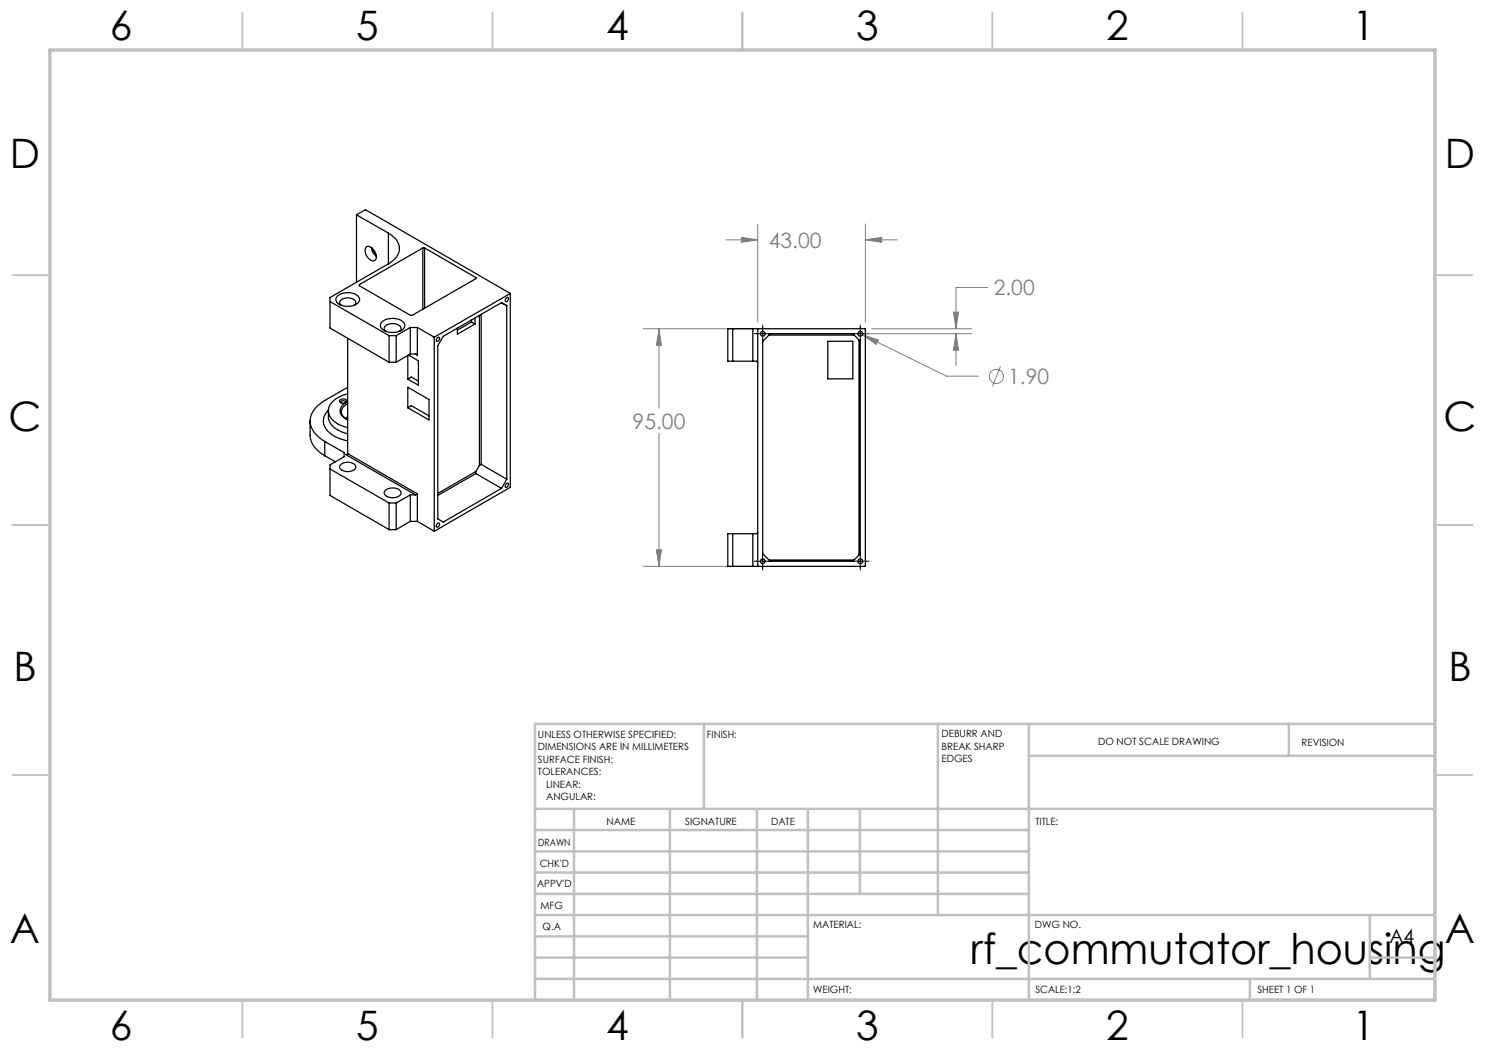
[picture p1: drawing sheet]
<svg xmlns="http://www.w3.org/2000/svg" width="297mm" height="210mm" viewBox="0 0 297 210" stroke-linecap="round" stroke-linejoin="round" font-family="sans-serif">
<g fill="none" stroke="#808080" stroke-width=".2">
<path d="M145.2 48h6.4M148.3 47.5l3.3 .5-3.3 .5zM151.6 44.8v19.7M173.1 44.8v19.7M173.1 48h6.3M173.1 48l3.3-.5v1zM197.6 57.5h-6.4v8.2M128.6 65.7h21.7M131.8 65.7v15.9M131.8 65.7l.5 3.4h-1zM172.5 66.9l16.8 8.3h6.4M172.5 66.9l3.2 1.1-.5 .9z"/>
<path d="M173.3 66.7h21.1M174.3 65.7h20.1M190.7 62.4h1l-.5 3.3zM191.2 66.7l.5 3.4h-1zM191.2 66.7v6.4M200.1 73.3l-1.6 4M131.8 86.6v26.7M128.6 113.3h21.7M131.3 110h1l-.5 3.3z"/>
<circle cx="199.3" cy="75.3" r="1.41"/>
</g>
<path d="M150.8 66.7h3.5M152.5 65v3.5M170.3 66.7h3.5M172 65v3.5M150.8 112.2h3.5M152.5 110.5v3.5M170.3 112.2h3.5M172 110.5v3.5" fill="none" stroke="#000" stroke-width=".2"/>
<g fill="none" stroke="#c0c0c0" stroke-width=".35">
<path d="M48.5 2.5v7.5M98.5 2.5v7.5M148.5 2.5v7.5M198.5 2.5v7.5M248.5 2.5v7.5M2.5 55h7.5M287 55h7.5M2.5 105h7.5M287 105h7.5M2.5 155h7.5M287 155h7.5M48.5 200v7.5"/>
<path d="M98.5 200v7.5M148.5 200v7.5M198.5 200v7.5M248.5 200v7.5"/>
</g>
<g fill="none" stroke="#c0c0c0" stroke-width=".5">
<path d="M140.8 144.8v17M187.6 144.8v38.2M205.8 144.8v55.2M205.8 151.2h81.2M257.8 144.8v6.4M287 144.8h-180v55.2M107 161.8h180M107 178.8h98.8M107 174.5h98.8M107 170.3h98.8M107 166h98.8M114.8 161.8v38.2"/>
<path d="M134 161.8v38.2M151.4 161.8v38.2M161.6 161.8v38.2M172 161.8v17M107 195.8h180M107 191.5h54.6M107 187.3h54.6M107 183h180M250 195.8v4.2M274 191.5h13M274 183v12.8"/>
</g>
<path d="M10 10h277v190h-277z" fill="none" stroke="#c0c0c0" stroke-width=".7"/>
<path d="M131.8 65.7l.5 3.4h-1zM131.3 110h1l-.5 3.3zM148.3 47.5l3.3 .5-3.3 .5zM173.1 48l3.3-.5v1zM172.5 66.9l2.7 2 .5-.9zM191.2 66.7l.5 3.4h-1zM190.7 62.4h1l-.5 3.3z" fill="#808080"/>
<g fill="none" stroke="#000" stroke-width=".25">
<path d="M67.5 59.3a3.3 3.3 0 0 1 4.3 .1 1.18 1.18 0 0 1-1.1 1.7 3.2 3.2 0 0 1-3.4-.7l-.1-.6zM71.3 43l6.4 3.6M71.3 43l1.8-1.1 29 16.8M71.3 43v13.4M73.3 49.4a1.68 1.68 0 0 1 1.9 1.5 .84 .84 0 0 1-.3 1.2 .84 .84 0 0 1-1.1-.4 1.97 1.97 0 0 1-.5-2.3zM74.3 49.5a2.51 2.51 0 0 0 1 1.8M74.4 49.6l.2 .6 .6 .9M77.7 46.6a3.3 3.3 0 0 1 1.9 4.3l-.8 1-1.1 .9M77.7 52.8l-11.7 6.7v6.1l11.8 6.9M77.7 46.6v6.2M84.6 49.6l-12.7 7.3v.2l10.2 6h.3l12.8-7.4v-.2l-10.3-5.9M84.6 49.6h.3"/>
<path d="M84.6 49.6v12.2M84.9 49.6v12.1M101.1 59.8l.4-.3a.44 .44 0 0 1 .1 .5 .44 .44 0 0 1-.5 .2zM102.1 58.7l-15.2 8.7M102.1 58.7v38.8l-15.2 8.7M66 60.3l11.8 6.8M68.2 61a.79 .79 0 0 1-.2-.9 .79 .79 0 0 1 .9-.4 1.92 1.92 0 0 1 2.3 .7l-.1 .4-.2 .2M69.5 77.5l-4.6 2.6a4.7 4.7 0 0 0-2.8 4.9 5.6 5.6 0 0 0 2.8 3.3M69.5 78.8a4.9 4.9 0 0 0-3.7 2.8 3.1 3.1 0 0 0 2.1 3.4l1.6 .5M69.5 67.7v23M76.3 64.4a3.3 3.3 0 0 1 4.6 .3 1.27 1.27 0 0 1-1.3 1.6 3.1 3.1 0 0 1-3.5-.9v-.6zM77.1 66.2a.73 .73 0 0 1-.2-.7 .73 .73 0 0 1 .6-.6 2.03 2.03 0 0 1 2.7 .8l-.3 .5"/>
<path d="M77.8 67.1h1.4M77.8 72.5h1.4M77.8 67.1v5.4M79.2 67.1v5.4M81.6 77.5l4.2 2.4v4.1l-4.2-2.4zM81.6 71.1v4.7M81.6 75.8l.7-.4 1.4 .8M81.7 71l2 1.2v4.8l-2.1-1.2M82.1 65.5h1.4M82.1 65.5l-2.9 1.6M82.1 65.5v5.3M82.1 70.8l-2.9 1.7"/>
<path d="M83.5 65.5l3.4 1.9M83.5 65.5v5.5l-.4-.2h-1M86.9 67.4v38.8M87.5 67.6l.2-.2a.45 .45 0 0 1 .2 .6 .45 .45 0 0 1-.6 .3l-.1-.3zM94.3 64.4l.7 .4M94.3 64v.4M94.3 64.4l-2.8 1.6M95 64.8l-3.5 2v-1.2M95 63.6v1.2M95.9 63.1v30M96.2 62.9v30M146.5 65.7v6.5"/>
<path d="M150.6 65.7v6.5M151.6 72.5l-.3-.3h-5.7v-6.5h27.5v47.6h-27.5v-6.6h5.7l.3-.2M151.6 65.7v47.6M153.8 67h17M154.1 66.7h16.5l1.4 1.6v42.5l-1.4 1.4h-16.5l-1.6-1.4v-42.5zM165.6 68.3h5v7.5h-5zM171.8 68v43M62 84.2v2.9a5 5 0 0 0 2.9 4M64.9 88.3l3.9 2.2v.9l-2.8 1.6v6.1l11.8 6.8M64.9 88.3v2.8M64.9 91.1l2.2 1.2M65.7 82a2.81 2.81 0 0 0 .3 4.6 8 8 0 0 0 3.5 1.6"/>
<path d="M65.7 82.2v1.2a3.6 3.6 0 0 0 2.7 3l1.1 .4M66 93.8l11.8 6.8M68 80a.92 .92 0 0 1 1.4 .2 .83 .83 0 0 1-.8 .4 .83 .83 0 0 1-.7-.5zM68.2 92.8a2.27 2.27 0 0 1 2.9 .3 .99 .99 0 0 1-1.1 1.2 1.63 1.63 0 0 1-2.1-1zM68.2 80.6a.5 .5 0 0 1 .4-.5 .5 .5 0 0 1 .5 .3v.2M69.5 80.4a1.78 1.78 0 0 0-1.1 2.8l1.1 .8M69.5 83.5l-.4 .2M69.5 83.7l-.2 .1M69.5 80.7a1.64 1.64 0 0 0-1.2 1.5 1.64 1.64 0 0 0 1 1.6M69.5 83.4l-.4 .3M69.5 90.7l14 8.1M69.5 90.7l-.3 .2 13.9 8.1"/>
<path d="M77 98.2a2.35 2.35 0 0 1 3.1 0 1.03 1.03 0 0 1-1.2 1.3 1.65 1.65 0 0 1-2.1-1zM81.6 81.6l.7-.5 3.5 2.1M82.1 99v5.3M82.1 99l-2.9 1.6M82.1 99h1M83.5 98.8v5.5M83.5 98.8l-.4 .2M95.2 94.3v.4M95.2 94.3l-7.6 4.4M95.2 94.7l-7.6 4.4M95.2 94.7l5.1 3M95.9 93.1l-.7 1.2"/>
<path d="M96.2 92.9l5.2 2.9M96.2 92.9l-.3 .2M101.1 96.9l.4-.2a.42 .42 0 0 1 .2 .4 .42 .42 0 0 1-.3 .4l-.3-.1zM101.4 95.8l-1.1 1.9M101.4 95.8v-34.7l-1.1-.6-11.6 6.8-1.1 1.8v34.7l1.1 .6 11.6-6.7M77.8 100.6v5.3M77.8 100.6h1.4M77.8 105.9h1.4M79.2 100.6v5.3M82.1 104.3l-2.9 1.6M82.1 104.3h1.4M83.5 104.3l3.4 1.9"/>
<path d="M87.5 104.7l.2-.1a.46 .46 0 0 1 .2 .6 .46 .46 0 0 1-.6 .2l-.1-.2zM146.5 106.7v6.6M150.6 106.7v6.6M153.8 112h17"/>
<circle cx="152.6" cy="66.7" r=".48"/>
<circle cx="172.1" cy="66.7" r=".48"/>
<circle cx="152.6" cy="112.3" r=".48"/>
<circle cx="172.1" cy="112.3" r=".48"/>
</g>
<text font-size="8.5" x="194.1" y="192.7">rf_commutator_housing</text>
<g font-size="8.1">
<text x="22" y="8">6</text>
<text x="71.2" y="8">5</text>
<text x="121.2" y="8">4</text>
<text x="171.3" y="8">3</text>
<text x="221.3" y="8">2</text>
<text x="270.5" y="8">1</text>
<text x="2" y="33.6">D</text>
<text x="289" y="33.6">D</text>
<text x="1.7" y="86.1">C</text>
<text x="288.7" y="86.1">C</text>
<text x="2.7" y="136.1">B</text>
<text x="289.7" y="136.1">B</text>
<text x="2" y="188.6">A</text>
<text x="289" y="188.6">A</text>
<text x="22" y="208">6</text>
<text x="71.2" y="208">5</text>
<text x="121.2" y="208">4</text>
<text x="171.3" y="208">3</text>
<text x="221.3" y="208">2</text>
<text x="270.5" y="208">1</text>
</g>
<g font-size="4.2" fill="#808080">
<text x="153.8" y="49.5">43.00</text>
<text x="198.7" y="59.1">2.00</text>
<text x="201.6" y="76.8">1.90</text>
<text x="126.5" y="85.7">95.00</text>
</g>
<text font-size="3.9" x="277.9" y="188.5">A4</text>
<g font-size="2">
<text x="107.6" y="147.6">UNLESS OTHERWISE SPECIFIED:</text>
<text x="141.4" y="147.6">FINISH:</text>
<text x="188.3" y="147.5">DEBURR AND</text>
<text x="188.3" y="150">BREAK SHARP</text>
<text x="219.6" y="149">DO NOT SCALE DRAWING</text>
<text x="260.3" y="149.2">REVISION</text>
<text x="107.6" y="150.1">DIMENSIONS ARE IN MILLIMETERS</text>
<text x="107.6" y="152.6">SURFACE FINISH:</text>
<text x="107.6" y="155.1">TOLERANCES:</text>
<text x="188.3" y="152.5">EDGES</text>
<text x="109.2" y="157.6">LINEAR:</text>
<text x="109.2" y="160.1">ANGULAR:</text>
<text x="121.3" y="165">NAME</text>
<text x="137" y="164.9">SIGNATURE</text>
<text x="154.2" y="164.9">DATE</text>
<text x="207.1" y="164.9">TITLE:</text>
<text x="107.6" y="169.1">DRAWN</text>
<text x="107.9" y="173.3">CHK'D</text>
<text x="107.4" y="177.4">APPV'D</text>
<text x="108.1" y="181.8">MFG</text>
<text x="108.5" y="186">Q.A</text>
<text x="162.6" y="185.5">MATERIAL:</text>
<text x="207" y="185.5">DWG NO.</text>
<text x="162.6" y="198.5">WEIGHT:</text>
<text x="207.1" y="198.6">SCALE:1:2</text>
<text x="251.5" y="198.6">SHEET 1 OF 1</text>
</g>
</svg>
